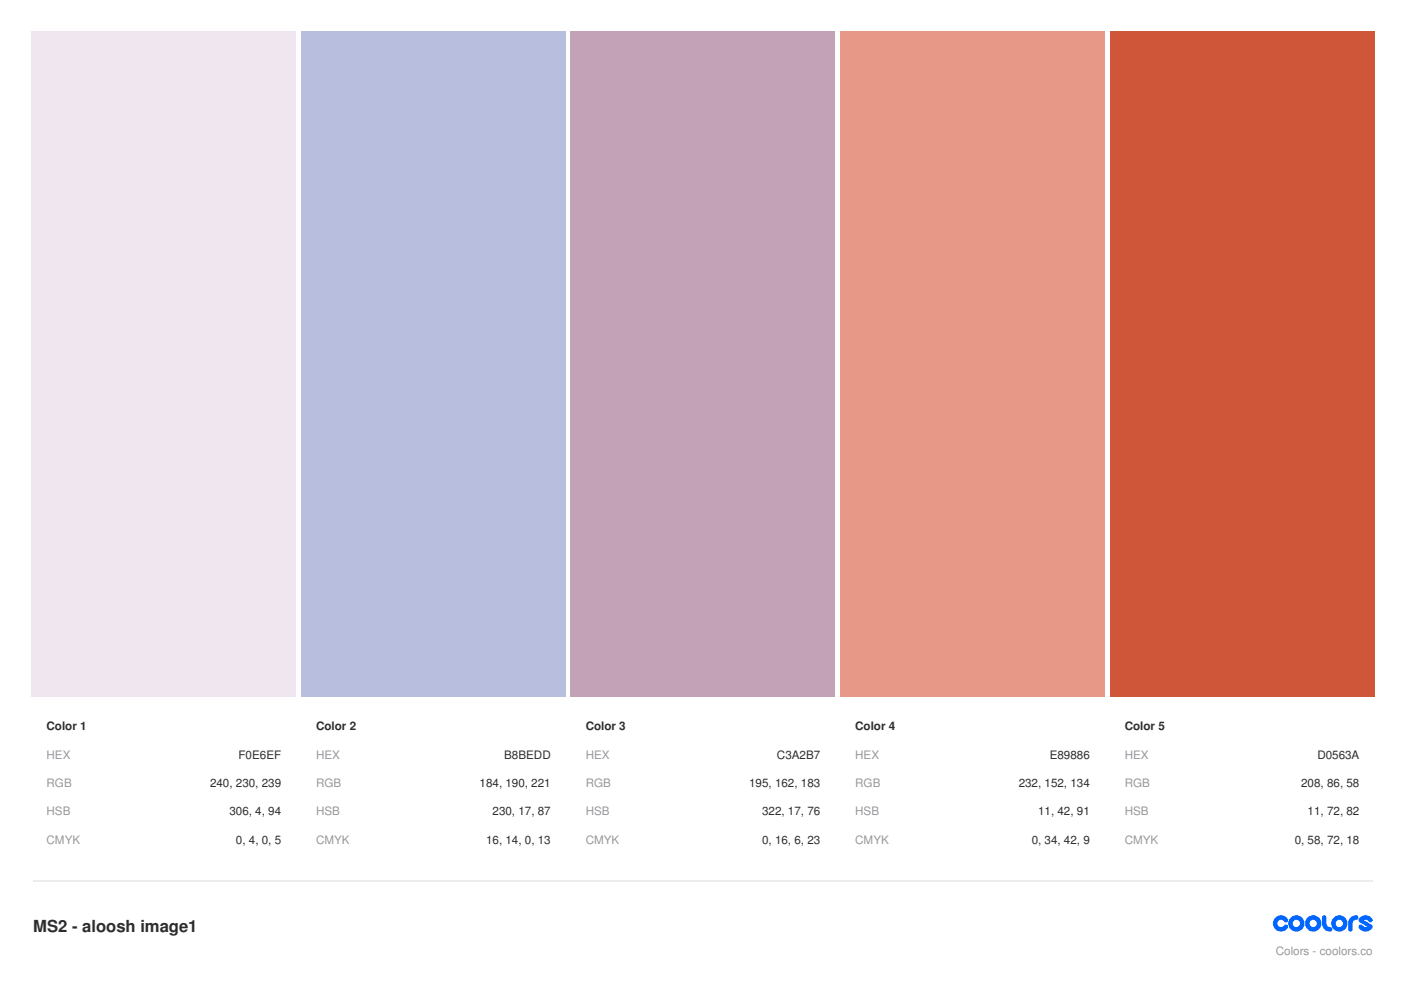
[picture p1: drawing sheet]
<svg xmlns="http://www.w3.org/2000/svg" width="297mm" height="210mm" viewBox="0 0 297 210" stroke-linecap="round" stroke-linejoin="round" font-family="sans-serif">
<path d="M6.7 6.7h56.1v173.9h-56.1z" fill="#f0e6ef"/>
<path d="M6.3 147.8h56.8v33.2h-56.8z" fill="#fff"/>
<path d="M63.9 6.7h56v173.9h-56z" fill="#b8bedd"/>
<path d="M63.5 147.8h56.8v33.2h-56.8z" fill="#fff"/>
<path d="M121 6.7h56.1v173.9h-56.1z" fill="#c3a2b7"/>
<path d="M120.6 147.8h56.8v33.2h-56.8z" fill="#fff"/>
<path d="M178.2 6.7h56v173.9h-56z" fill="#e89886"/>
<path d="M177.8 147.8h56.8v33.2h-56.8z" fill="#fff"/>
<path d="M235.3 6.7h56.1v173.9h-56.1z" fill="#d0563a"/>
<path d="M234.9 147.8h56.8v33.2h-56.8z" fill="#fff"/>
<path d="M7.1 186.8h283.9" fill="none" stroke="#ececec" stroke-width=".35"/>
<g fill="#06f">
<path d="M270.4 194.6a1.72 1.72 0 0 1 2.6 .2 .52 .52 0 0 1-.2 .8 .52 .52 0 0 1-.7-.4 .77 .77 0 0 0-1.1 .1 .77 .77 0 0 0 .2 1.1 .77 .77 0 0 0 1-.2 .48 .48 0 0 1 .7-.1 .48 .48 0 0 1 .1 .7 1.73 1.73 0 0 1-2.5 .3 1.73 1.73 0 0 1-.1-2.5z"/>
<path d="M280.5 194.1h.4l.3 .3v1.4a.77 .77 0 0 0 .8 .8 .48 .48 0 0 1 .5 .4 .48 .48 0 0 1-.5 .5 1.73 1.73 0 0 1-1.7-1.7v-1.3z"/>
<path d="M286.3 194.6l.8-.5h.4a.48 .48 0 0 1 .5 .4 .48 .48 0 0 1-.5 .5 .77 .77 0 0 0-.7 .8v1.2a.48 .48 0 0 1-.5 .5 .48 .48 0 0 1-.5-.5 2.69 2.69 0 0 1 .5-2.4z"/>
<path d="M288.4 194.5a1.72 1.72 0 0 1 2.6 .3 .52 .52 0 0 1-.3 .7 .52 .52 0 0 1-.7-.3l-.5-.2-.3 .1 1.6 1 .2 .2v.5a1.69 1.69 0 0 1-3-.3 .48 .48 0 0 1 .3-.5 .48 .48 0 0 1 .6 .2l.4 .3h.6l-1.8-1.2v-.5z"/>
<path d="M273.1 195.8a1.75 1.75 0 0 0 3.5 0 1.75 1.75 0 0 0-3.5 0zM274.1 195.8a.77 .77 0 0 1 1.5 0 .77 .77 0 0 1-1.5 0z"/>
<path d="M276.7 195.8a1.75 1.75 0 0 0 3.5 0 1.75 1.75 0 0 0-3.5 0zM277.7 195.8a.77 .77 0 0 1 1.5 0 .77 .77 0 0 1-1.5 0z"/>
<path d="M282.2 195.8a1.75 1.75 0 0 0 3.5 0 1.75 1.75 0 0 0-3.5 0zM283.2 195.8a.77 .77 0 0 1 1.5 0 .77 .77 0 0 1-1.5 0z"/>
</g>
<text font-size="3.5" fill="#2d2d2f" x="7.1" y="197.6">MS2 - aloosh image1</text>
<g font-size="2.5" fill="#2d2d2f">
<text x="9.9" y="154.9">Color 1</text>
<text x="67" y="154.9">Color 2</text>
<text x="124.2" y="154.9">Color 3</text>
<text x="181.3" y="154.9">Color 4</text>
<text x="238.5" y="154.9">Color 5</text>
<text x="50.6" y="160.9">F0E6EF</text>
<text x="106.9" y="160.9">B8BEDD</text>
<text x="164.7" y="160.9">C3A2B7</text>
<text x="222.6" y="160.9">E89886</text>
<text x="279.3" y="160.9">D0563A</text>
<text x="44.5" y="166.9">240, 230, 239</text>
<text x="101.7" y="166.9">184, 190, 221</text>
<text x="158.8" y="166.9">195, 162, 183</text>
<text x="216" y="166.9">232, 152, 134</text>
<text x="275.9" y="166.9">208, 86, 58</text>
<text x="48.7" y="172.9">306, 4, 94</text>
<text x="104.4" y="172.9">230, 17, 87</text>
<text x="161.6" y="172.9">322, 17, 76</text>
<text x="220.1" y="172.9">11, 42, 91</text>
<text x="277.3" y="172.9">11, 72, 82</text>
<text x="50" y="178.9">0, 4, 0, 5</text>
<text x="103.1" y="178.9">16, 14, 0, 13</text>
<text x="161.6" y="178.9">0, 16, 6, 23</text>
<text x="218.7" y="178.9">0, 34, 42, 9</text>
<text x="274.5" y="178.9">0, 58, 72, 18</text>
</g>
<g font-size="2.5" fill="#97969c">
<text x="9.9" y="160.9">HEX</text>
<text x="67" y="160.9">HEX</text>
<text x="124.2" y="160.9">HEX</text>
<text x="181.3" y="160.9">HEX</text>
<text x="238.5" y="160.9">HEX</text>
<text x="9.9" y="166.9">RGB</text>
<text x="67" y="166.9">RGB</text>
<text x="124.2" y="166.9">RGB</text>
<text x="181.3" y="166.9">RGB</text>
<text x="238.5" y="166.9">RGB</text>
<text x="9.9" y="172.9">HSB</text>
<text x="67" y="172.9">HSB</text>
<text x="124.2" y="172.9">HSB</text>
<text x="181.3" y="172.9">HSB</text>
<text x="238.5" y="172.9">HSB</text>
<text x="9.9" y="178.9">CMYK</text>
<text x="67" y="178.9">CMYK</text>
<text x="124.2" y="178.9">CMYK</text>
<text x="181.3" y="178.9">CMYK</text>
<text x="238.5" y="178.9">CMYK</text>
<text x="270.5" y="202.5">Colors - coolors.co</text>
</g>
</svg>
